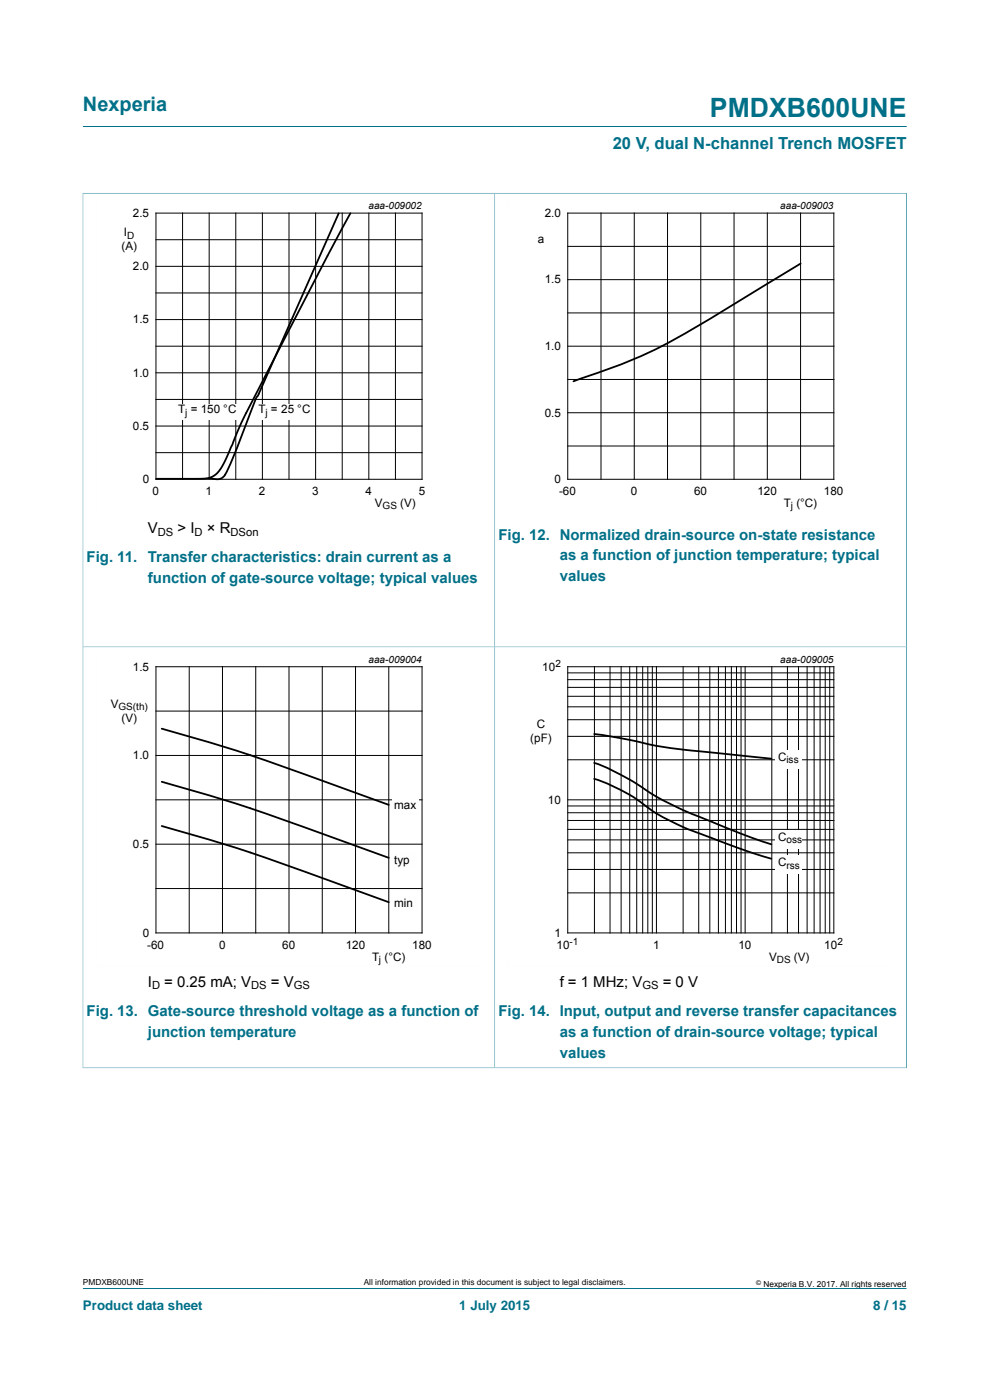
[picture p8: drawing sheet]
<svg xmlns="http://www.w3.org/2000/svg" width="210mm" height="297mm" viewBox="0 0 210 297" stroke-linecap="round" stroke-linejoin="round" font-family="sans-serif">
<path d="M17.6 26.8h174.7M17.6 40.9v96.3h87.3v-96.2h-87.4M17.6 273.3h174.7" fill="none" stroke="#007088" stroke-width=".21"/>
<path d="M102.2 42.4h-81.8v66.3h81.8" fill="none" stroke="#fefefe" stroke-width=".21"/>
<g fill="none" stroke="#000" stroke-width=".21">
<path d="M33.1 45.2h56.4v56.5h-56.4zM33.1 50.9h56.4M33.1 56.5h56.4M38.7 45.2v56.5M44.4 45.2v56.5M50 45.2v56.5M55.7 45.2v56.5M61.3 45.2v56.5M66.9 45.2v56.5M72.6 45.2v56.5M78.2 45.2v56.5M83.9 45.2v56.5"/>
<path d="M33.1 62.1h56.4M33.1 73.4h56.4M33.1 67.8h56.4M33.1 79.1h56.4M33.1 84.7h56.4M33.1 96h56.4M33.1 90.4h56.4"/>
</g>
<path d="M71.9 45.2l-17.3 38.9a4.5 4.5 0 0 0-1 2.1l-4.4 11.5a12.9 12.9 0 0 1-1.9 3.6 3.7 3.7 0 0 1-2.9 .1M74.3 45.2l-4.8 9.1-17.5 33.7-4.6 10.4a4.8 4.8 0 0 1-5.4 3.2h-8.9" fill="none" stroke="#000" stroke-width=".38"/>
<g fill="#fefefe">
<path d="M37.3 85.6h13.4v3.4h-13.4z"/>
<path d="M54.3 85.6h12.1v3.4h-12.1z"/>
</g>
<path d="M192.3 40.9v96.3h-174.7v89.4M192.4 41h-87.5v185.5h-87.4" fill="none" stroke="#007088" stroke-width=".21"/>
<path d="M189.6 42.4h-81.9v66.3h81.9M102.2 138.6h-81.8v66.4h81.8" fill="none" stroke="#fefefe" stroke-width=".21"/>
<g fill="none" stroke="#000" stroke-width=".21">
<path d="M120.4 45.2h56.5v56.5h-56.5zM120.4 59.3h56.5M120.4 52.3h56.5M127.5 45.2v56.5M134.5 45.2v56.5M141.6 45.2v56.5M148.7 45.2v56.5M155.7 45.2v56.5M162.8 45.2v56.5M169.8 45.2v56.5M120.4 73.4h56.5M120.4 66.4h56.5"/>
<path d="M120.4 94.6h56.5M120.4 87.6h56.5M120.4 80.5h56.5M33.1 141.4h56.4v56.5h-56.4zM33.1 150.9h56.4M40.1 141.4v56.5M47.2 141.4v56.5M54.2 141.4v56.5M61.3 141.4v56.5M68.4 141.4v56.5M75.4 141.4v56.5M82.5 141.4v56.5"/>
<path d="M33.1 160.3h56.4M33.1 169.7h56.4M33.1 179.1h56.4M33.1 188.5h56.4"/>
</g>
<path d="M169.8 55.9l-3.3 2a465.6 465.6 0 0 1-27.8 16.4 156.5 156.5 0 0 1-17.1 6.6M34.3 154.6a379.2 379.2 0 0 1 37.6 12.3l10.6 3.8M34.3 165.8a397.2 397.2 0 0 1 39.5 13.1l8.7 3.1M34.3 175.2a376.9 376.9 0 0 1 37.6 12.4l10.6 3.8" fill="none" stroke="#000" stroke-width=".38"/>
<g fill="#fefefe">
<path d="M83.3 190h5.4v3.4h-5.4z"/>
<path d="M83.3 181h5.1v3.4h-5.1z"/>
<path d="M83.3 169.4h5.6v3.4h-5.6z"/>
</g>
<path d="M192.4 226.5h-87.5v-89.3h87.4v89.4" fill="none" stroke="#007088" stroke-width=".21"/>
<path d="M189.6 138.6h-81.9v66.4h81.9" fill="none" stroke="#fefefe" stroke-width=".21"/>
<g fill="none" stroke="#000" stroke-width=".21">
<path d="M120.4 156.2h56.5M120.4 152.7h56.5M120.4 149.9h56.5M120.4 147.7h56.5M120.4 145.8h56.5M120.4 144.2h56.5M120.4 142.7h56.5M120.4 141.4h56.5v56.5h-56.5zM126.1 141.4v56.5M129.4 141.4v56.5M131.8 141.4v56.5M133.6 141.4v56.5"/>
<path d="M135.1 141.4v56.5M136.3 141.4v56.5M137.4 141.4v56.5M138.4 141.4v56.5M139.2 141.4v56.5M144.9 141.4v56.5M148.2 141.4v56.5M150.6 141.4v56.5M152.4 141.4v56.5M153.9 141.4v56.5M155.1 141.4v56.5M156.2 141.4v56.5"/>
<path d="M157.2 141.4v56.5M158.1 141.4v56.5M163.7 141.4v56.5M167 141.4v56.5M169.4 141.4v56.5M171.2 141.4v56.5M172.7 141.4v56.5M174 141.4v56.5M175 141.4v56.5M176 141.4v56.5M120.4 178.2h56.5M120.4 175.9h56.5"/>
<path d="M120.4 174.1h56.5M120.4 172.4h56.5M120.4 171h56.5M120.4 169.7h56.5M120.4 161.2h56.5M120.4 189.4h56.5M120.4 184.4h56.5M120.4 180.9h56.5"/>
</g>
<path d="M126 155.7a143.9 143.9 0 0 1 13.9 2.6l5.6 .8 18.1 1.9M126 165.2a38.3 38.3 0 0 1 12.5 6.9 81.4 81.4 0 0 0 14.5 6.5l6.1 2.2 4.5 1.4M126 161.8a59.2 59.2 0 0 1 13.2 7.2 161 161 0 0 0 15 6.7l5.2 2 4.2 1.4" fill="none" stroke="#000" stroke-width=".38"/>
<g fill="#fefefe">
<path d="M164.5 159.1h5.6v4h-5.6z"/>
<path d="M164.5 176h5.6v4h-5.6z"/>
<path d="M164.5 181.4h5.6v4h-5.6z"/>
</g>
<text font-size="5.6" fill="#007088" x="150.6" y="24.8">PMDXB600UNE</text>
<text font-size="4.2" fill="#007088" x="17.6" y="23.6">Nexperia</text>
<text font-size="3.5" fill="#007088" x="130" y="31.7">20 V, dual N-channel Trench MOSFET</text>
<g font-size="3.2">
<text x="31.4" y="113.1">V</text>
<text x="37.7" y="113.1">&gt; I</text>
<text x="43.9" y="113.1">× R</text>
<text x="31.4" y="209.3">I</text>
<text x="34.9" y="209.3">= 0.25 mA; V</text>
<text x="57.5" y="209.3">= V</text>
<text x="118.7" y="209.3">f = 1 MHz; V</text>
<text x="140.6" y="209.3">= 0 V</text>
</g>
<g font-size="3.2" fill="#007088">
<text x="18.4" y="119.3">Fig. 11.</text>
<text x="31.4" y="119.3">Transfer characteristics: drain current as a</text>
<text x="105.7" y="114.5">Fig. 12. Normalized drain-source on-state resistance</text>
<text x="118.7" y="118.9">as a function of junction temperature; typical</text>
<text x="31.4" y="123.7">function of gate-source voltage; typical values</text>
<text x="118.7" y="123.3">values</text>
<text x="18.4" y="215.6">Fig. 13. Gate-source threshold voltage as a function of</text>
<text x="105.7" y="215.6">Fig. 14. Input, output and reverse transfer capacitances</text>
<text x="31.4" y="220">junction temperature</text>
<text x="118.7" y="220">as a function of drain-source voltage; typical</text>
<text x="118.7" y="224.4">values</text>
</g>
<g font-size="2.8" fill="#007088">
<text x="17.6" y="277.9">Product data sheet</text>
<text x="97.4" y="277.9">1 July 2015</text>
<text x="185.2" y="277.9">8 / 15</text>
</g>
<g font-size="2.5">
<text x="28.2" y="46">2.5</text>
<text x="115.5" y="46">2.0</text>
<text x="25.8" y="53.1">(A)</text>
<text x="26.3" y="50.1">I</text>
<text x="114.1" y="51.6">a</text>
<text x="28.2" y="57.3">2.0</text>
<text x="115.5" y="60.1">1.5</text>
<text x="28.2" y="68.6">1.5</text>
<text x="115.5" y="74.3">1.0</text>
<text x="28.2" y="79.9">1.0</text>
<text x="37.8" y="87.7">T</text>
<text x="40.4" y="87.7">= 150 °C</text>
<text x="54.9" y="87.7">T</text>
<text x="57.5" y="87.7">= 25 °C</text>
<text x="115.5" y="88.4">0.5</text>
<text x="28.2" y="91.2">0.5</text>
<text x="30.3" y="102.5">0</text>
<text x="32.4" y="105">0</text>
<text x="43.6" y="105">1</text>
<text x="54.9" y="105">2</text>
<text x="66.2" y="105">3</text>
<text x="77.5" y="105">4</text>
<text x="79.5" y="107.6">V</text>
<text x="84.9" y="107.6">(V)</text>
<text x="88.8" y="105">5</text>
<text x="117.6" y="102.5">0</text>
<text x="118.6" y="105">-60</text>
<text x="133.8" y="105">0</text>
<text x="147.2" y="105">60</text>
<text x="160.7" y="105">120</text>
<text x="166.3" y="107.6">T (°C)</text>
<text x="174.8" y="105">180</text>
<text x="28.2" y="142.2">1.5</text>
<text x="115" y="142.2">10</text>
<text x="23.5" y="150.2">V</text>
<text x="25.8" y="153.1">(V)</text>
<text x="113.9" y="154.5">C</text>
<text x="28.2" y="161.1">1.0</text>
<text x="112.5" y="157.5">(pF)</text>
<text x="165.1" y="161.4">C</text>
<text x="83.6" y="171.7">max</text>
<text x="116.2" y="170.5">10</text>
<text x="28.2" y="179.9">0.5</text>
<text x="165.1" y="178.4">C</text>
<text x="83.6" y="183.3">typ</text>
<text x="165.1" y="183.8">C</text>
<text x="83.6" y="192.4">min</text>
<text x="30.3" y="198.7">0</text>
<text x="31.2" y="201.3">-60</text>
<text x="46.5" y="201.3">0</text>
<text x="59.9" y="201.3">60</text>
<text x="73.3" y="201.3">120</text>
<text x="78.9" y="203.8">T (°C)</text>
<text x="87.4" y="201.3">180</text>
<text x="117.6" y="198.7">1</text>
<text x="118.1" y="201.3">10</text>
<text x="138.5" y="201.3">1</text>
<text x="156.6" y="201.3">10</text>
<text x="163.2" y="203.8">V</text>
<text x="168.4" y="203.8">(V)</text>
<text x="174.8" y="201.3">10</text>
</g>
<g font-size="2.4">
<text x="33.5" y="113.7">DS</text>
<text x="41.3" y="113.7">D</text>
<text x="48.9" y="113.7">DSon</text>
<text x="32.3" y="209.9">D</text>
<text x="53.3" y="209.9">DS</text>
<text x="62.3" y="209.9">GS</text>
<text x="136.3" y="209.9">GS</text>
</g>
<g font-size="2.1">
<text x="78.2" y="44.4">aaa-009002</text>
<text x="165.5" y="44.4">aaa-009003</text>
<text x="27" y="50.6">D</text>
<text x="39.3" y="88.2">j</text>
<text x="56.3" y="88.2">j</text>
<text x="81.1" y="108.1">GS</text>
<text x="167.7" y="108.1">j</text>
<text x="78.2" y="140.6">aaa-009004</text>
<text x="117.8" y="141.5">2</text>
<text x="165.5" y="140.6">aaa-009005</text>
<text x="25.1" y="150.7">GS(th)</text>
<text x="166.8" y="161.9">i</text>
<text x="167.3" y="161.9">ss</text>
<text x="166.8" y="178.9">oss</text>
<text x="166.8" y="184.3">rss</text>
<text x="120.8" y="200.5">-1</text>
<text x="177.6" y="200.5">2</text>
<text x="80.4" y="204.3">j</text>
<text x="164.8" y="204.3">DS</text>
</g>
<g font-size="1.8">
<text x="17.6" y="272.7">PMDXB600UNE</text>
<text x="77.2" y="272.7">All information provided in this document is subject to legal disclaimers.</text>
<text x="161.9" y="273">Nexperia B.V. 2017. All rights reserved</text>
</g>
<text font-size="1.4" x="160.4" y="272.6">©</text>
</svg>
